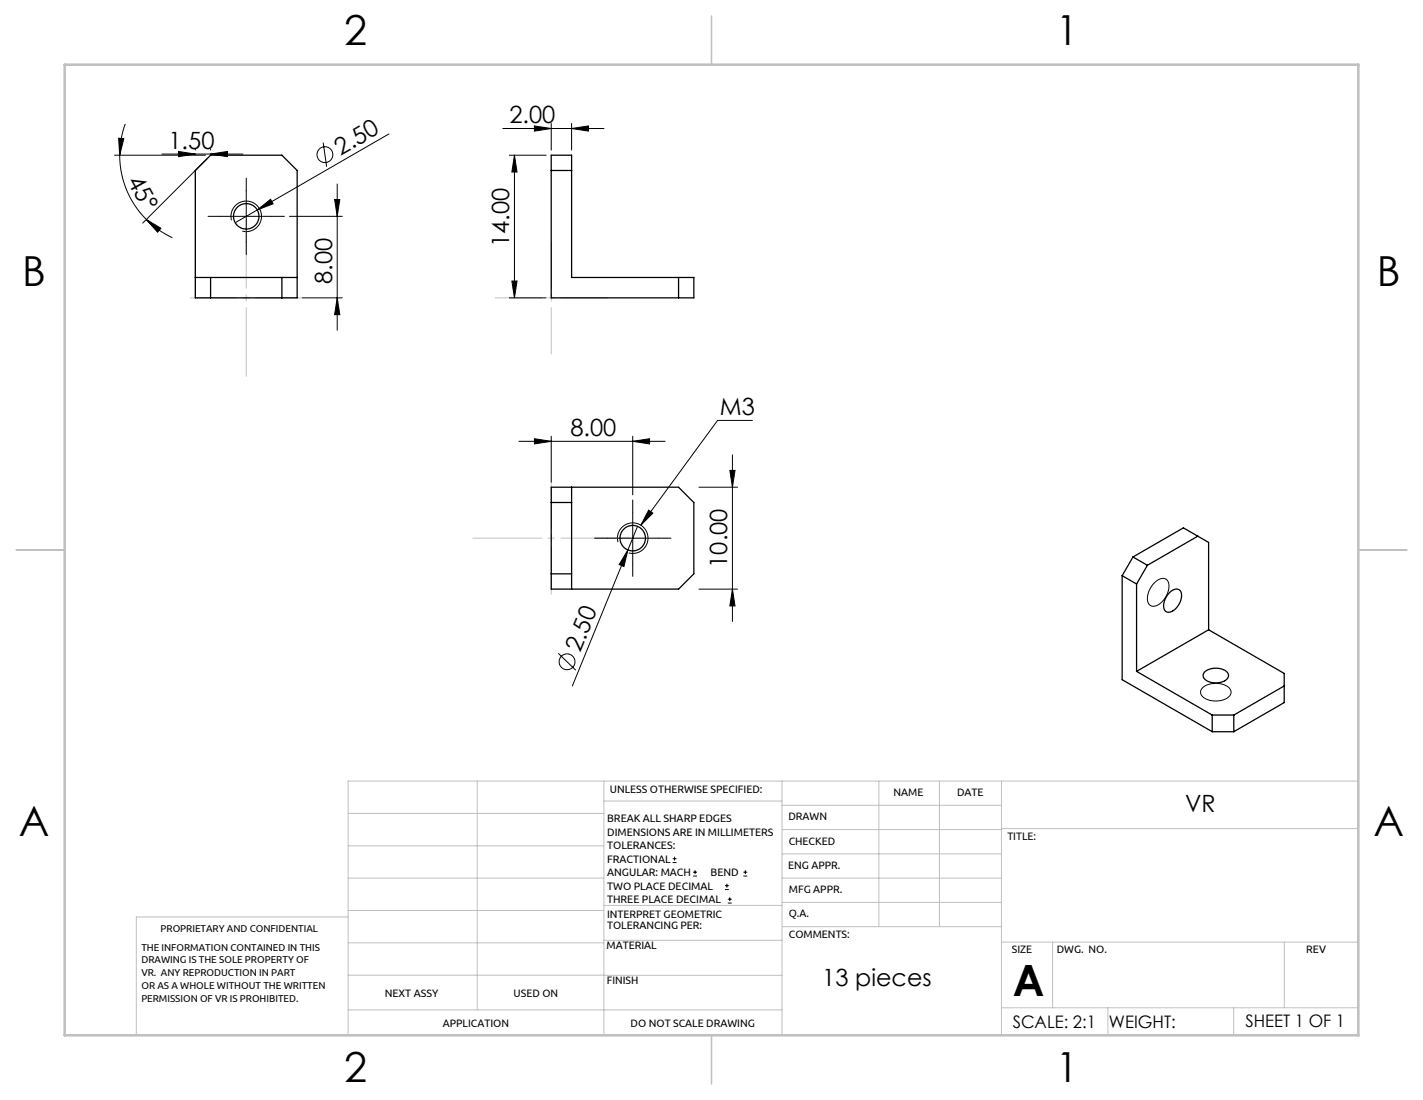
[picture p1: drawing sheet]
<svg xmlns="http://www.w3.org/2000/svg" width="279mm" height="216mm" viewBox="0 0 279 216" stroke-linecap="round" stroke-linejoin="round" font-family="sans-serif">
<g fill="none" stroke="#000" stroke-width=".2">
<path d="M22.5 30.5h17.8M23.3 27.1l1 .1-.8 3.3zM23.5 30.5a17.8 17.8 0 0 0 5.2 12.6M24.6 24.3a17.9 17.9 0 0 0-1.1 6.2M31.8 30.2h15.9M35 29.7l3.3 .5-3.3 .5zM38.3 29.2v.3M40.6 31.2l-12.6 12.6M41.3 30.2l3.4-.5v1zM41.3 29.2v.3M48.3 37.5v10M63.5 28l.6 4.7"/>
<path d="M65.7 39.2h1l-.5 3.3zM66.2 36.1v28.7M76.4 26.3l-25.9 14.9M98.7 25.2h19.9M100 30.5h7.2M101 30.5v28M101 30.5l.5 3.3h-1zM104.9 24.7l3.3 .5-3.3 .5zM108.2 24.2v5.3M112.2 25.2l3.3-.5v1zM112.2 24.2v5.3M28.7 43.1l2.9 1.7-.7 .8z"/>
<path d="M28.7 43.1a17.8 17.8 0 0 0 5.1 3.6M43.3 42.5h10M45.5 43.2a3 3 0 0 1 2.6-3.7 3 3 0 0 1 3.2 3.2 3 3 0 0 1-3.7 2.7M50.5 41.2l2.6-2.1 .5 .9zM50.5 41.2l-4.3 2.5M56.8 42.5h10.4M59.3 58.5h7.9M66.2 58.5l.5 3.3h-1zM100 58.5h7.2M100.5 55.2h1l-.5 3.3zM101.9 86.6h28.7M104.9 86.1l3.3 .5-3.3 .5z"/>
<path d="M108.2 85.6v9M124.2 86.6l3.3-.5v1zM124.2 85.6v11.5M137.2 95.6h7.6M143.3 92.3h1l-.5 3.3zM143.8 89.3v32.7M147.7 82.5h-6.8l-15.1 20.6M119.2 105.6h10M121.3 106.4a3 3 0 0 1 2.7-3.8 3 3 0 0 1 3.2 3.3 3 3 0 0 1-3.7 2.6M123.3 107.9l-.8 3.3-.9-.4zM123.3 107.9l-10.9 26.7M124.2 100.6v10"/>
<path d="M125.2 103.3l-1.9 4.6M127.4 100.1l.8 .6-2.4 2.4zM137.2 115.6h7.6M143.8 115.6l.5 3.3h-1zM226.7 114.3a1.64 1.64 0 0 1 2.6-.3 4.1 4.1 0 0 1-1.9 4.7 1.33 1.33 0 0 1-1.6 .1 1.33 1.33 0 0 1-.5-1.5l.4-1.6zM109.6 128.2l3.5 3.4M236.1 135a4.2 4.2 0 0 1 5.4 .2 1.4 1.4 0 0 1-1 2.1 4.1 4.1 0 0 1-4.7-.9 1.12 1.12 0 0 1 .3-1.4zM132.1 169.3h.7M132.1 168.5h.7M132.4 168.2v.7M136.1 171.9h.8M136.1 171.2h.8"/>
<path d="M136.5 170.8v.8M142.3 174.6h.8M142.3 173.8h.8M142.7 173.5v.7M142.9 177.3h.8M142.9 176.5h.8M143.3 176.1v.8M146 171.9h.7M146 171.2h.7M146.3 170.8v.8"/>
<circle cx="63.8" cy="30.4" r="1.56"/>
<circle cx="111.3" cy="129.9" r="1.56"/>
</g>
<path d="M48.3 43.1v30.8M92.8 105.6h30.8" fill="none" stroke="#c0c0c0" stroke-width=".2" stroke-dasharray="15.2 1.3 1.3 1.3" stroke-dashoffset="1.7"/>
<path d="M59.3 58.5h-22M119.2 58.5h-22M108.2 69.5v-22M108.2 116.6v-22" fill="none" stroke="#c0c0c0" stroke-width=".2" stroke-dasharray="15.2 1.3 1.3 1.3" stroke-dashoffset="6.1"/>
<g fill="none" stroke="#c0c0c0" stroke-width=".2">
<path d="M68.4 159.7h50.2M93.7 153.3v44.9M118.6 153.3v49.9M118.6 157.2h34.9M153.5 153.3v49.9M153.5 158.1h43.1M172.6 153.3v28.6M184.5 153.3v28.6M196.6 153.3v49.9M266.7 153.3h-198.3v49.9M68.4 178.7h50.2M68.4 172.4h50.2"/>
<path d="M68.4 166h50.2M68.4 180h-41.6v23.2M118.6 177.7h35.1M153.5 167.6h43.1M153.5 162.8h43.1M153.5 172.4h43.1M153.5 177.1h43.1M196.6 162.6h70.1M68.4 198.2h85.1M68.4 185.1h50.2M68.4 191.4h50.2M118.6 191.4h34.9"/>
<path d="M118.6 184.6h35.1M153.7 181.9h42.9M196.6 197.8h70.1M196.6 184.9h70.1M206.7 184.9v12.9M217.5 197.8v5.4M242.2 197.8v5.4M252.2 184.9v12.9"/>
</g>
<path d="M139.7 3.2v9.5M3.2 107.9h9.5M266.7 107.9h9.5M139.7 203.2v9.5" fill="none" stroke="#c0c0c0" stroke-width=".25"/>
<path d="M12.7 12.7h254v190.5h-254z" fill="none" stroke="#c0c0c0" stroke-width=".5"/>
<path d="M48.3 37.5v-2.5M43.3 42.5h-2.5M48.3 47.5v2.5M53.3 42.5h2.5M119.2 105.6h-2.5M124.2 100.6v-2.5M124.2 110.6v2.5M129.2 105.6h2.5" fill="none" stroke="#000" stroke-width=".2" stroke-dasharray="15.2 1.3 1.3 1.3"/>
<g fill="#000">
<path d="M50.5 41.2l2.6-2.1 .5 .9zM123.3 107.9l-.8 3.3-.9-.4zM127.4 100.1l.8 .6-2.4 2.4z"/>
<path d="M41.3 30.2l3.4-.5v1zM35 29.7l3.3 .5-3.3 .5zM124.2 86.6l3.3-.5v1zM104.9 86.1l3.3 .5-3.3 .5z"/>
<path d="M104.9 24.7l3.3 .5-3.3 .5zM112.2 25.2l3.3-.5v1z"/>
<path d="M28.7 43.1l2.2 2.5 .7-.8zM23.3 27.1l.2 3.4 .8-3.3z"/>
<path d="M65.7 39.2h1l-.5 3.3zM66.2 58.5l.5 3.3h-1zM143.3 92.3h1l-.5 3.3zM143.8 115.6l.5 3.3h-1z"/>
<path d="M100.5 55.2h1l-.5 3.3zM101 30.5l.5 3.3h-1z"/>
</g>
<g fill="none" stroke="#000" stroke-width=".25">
<path d="M41.3 30.5h14l3 3v25h-20v-25zM108.2 33.5h4M108.2 30.5h4v24h24v4h-28zM38.3 54.5h20M41.3 54.5v4M55.3 54.5v4M133.2 54.5v4M108.2 95.6h25l3 3v14l-3 3h-25zM108.2 98.6h4M112.2 95.6v20M108.2 112.6h4M220.3 113v20.4l17.7 10.2"/>
<path d="M220.3 113l2.9 1.6M222.5 109.3l-2.2 3.7M222.5 109.3l2.8 1.7M222.5 109.3l9.9-5.7 4.9 2.9v17.1M223.2 114.6v17.2M225.3 111l-2.1 3.6M229.6 116.4a1.45 1.45 0 0 1 2.2-.4 3.2 3.2 0 0 1-2.5 4.2 1.36 1.36 0 0 1-.8-1.9l.4-1zM235.2 105.2l-9.9 5.8M223.2 131.8l14.8 8.5M236.5 131.9a3.4 3.4 0 0 1 4.6 .2 1.23 1.23 0 0 1-1 1.7 3.3 3.3 0 0 1-3.8-.8l-.1-.5zM237.3 123.6l-14.1 8.2M237.3 123.6l14.9 8.6v5.7l-9.9 5.7"/>
<path d="M252.2 134.6l-9.9 5.7M238 140.3v3.3M238 140.3h4.3M238 143.6h4.3M242.3 140.3v3.3"/>
<circle cx="48.3" cy="42.5" r="2.5"/>
<circle cx="124.2" cy="105.6" r="2.5"/>
</g>
<text font-size="8.5" x="198.9" y="195.5">A</text>
<g font-size="8.1">
<text x="67.6" y="8.9">2</text>
<text x="207.3" y="8.9">1</text>
<text x="4.4" y="56.1">B</text>
<text x="270.4" y="56.1">B</text>
<text x="3.7" y="164.1">A</text>
<text x="269.7" y="164.1">A</text>
<text x="67.6" y="212.4">2</text>
<text x="207.3" y="212.4">1</text>
</g>
<g font-size="4.7">
<text x="33.1" y="29.2">1.50</text>
<text x="100" y="24.2">2.00</text>
<text x="24.9" y="35.5" transform="rotate(61 24.9 35.5)">45°</text>
<text x="66.9" y="30.6" transform="rotate(-30 66.9 30.6)">2.50</text>
<text x="100" y="48.5" transform="rotate(-90 100 48.5)">14.00</text>
<text x="65.2" y="55.8" transform="rotate(-90 65.2 55.8)">8.00</text>
<text x="141.4" y="81.5">M3</text>
<text x="112" y="85.6">8.00</text>
<text x="142.8" y="111.4" transform="rotate(-90 142.8 111.4)">10.00</text>
<text x="113.9" y="128.2" transform="rotate(-68 113.9 128.2)">2.50</text>
<text x="232.7" y="159.4">VR</text>
<text x="161.5" y="193.6">13 pieces</text>
</g>
<g font-size="3.4">
<text x="198.8" y="201.7">SCALE: 2:1</text>
<text x="217.7" y="201.8">WEIGHT:</text>
<text x="244.5" y="201.7">SHEET 1 OF 1</text>
</g>
<g font-size="2.1">
<text x="119.8" y="155.6">UNLESS OTHERWISE SPECIFIED:</text>
<text x="119.2" y="161.4">BREAK ALL SHARP EDGES</text>
<text x="154.8" y="161">DRAWN</text>
<text x="175.4" y="156.2">NAME</text>
<text x="187.9" y="156.2">DATE</text>
<text x="119.2" y="164">DIMENSIONS ARE IN MILLIMETERS</text>
<text x="119.2" y="166.7">TOLERANCES:</text>
<text x="154.9" y="165.8">CHECKED</text>
<text x="197.8" y="165">TITLE:</text>
<text x="119.2" y="169.3">FRACTIONAL</text>
<text x="119.2" y="172">ANGULAR: MACH</text>
<text x="139.5" y="172">BEND</text>
<text x="154.8" y="170.5">ENG APPR.</text>
<text x="119.2" y="174.6">TWO PLACE DECIMAL</text>
<text x="119.2" y="177.3">THREE PLACE DECIMAL</text>
<text x="154.9" y="180">Q.A.</text>
<text x="154.9" y="175.2">MFG APPR.</text>
<text x="119.2" y="180.2">INTERPRET GEOMETRIC</text>
<text x="119.2" y="182.3">TOLERANCING PER:</text>
<text x="154.9" y="184.2">COMMENTS:</text>
<text x="119.1" y="186.3">MATERIAL</text>
<text x="198.7" y="187">SIZE</text>
<text x="207.5" y="187">DWG. NO.</text>
<text x="256.5" y="187.1">REV</text>
<text x="75.5" y="195.8">NEXT ASSY</text>
<text x="100.9" y="195.7">USED ON</text>
<text x="119.2" y="193.1">FINISH</text>
<text x="86.9" y="201.6">APPLICATION</text>
<text x="123.8" y="201.6">DO NOT SCALE DRAWING</text>
</g>
<g font-size="2">
<text x="31.5" y="183">PROPRIETARY AND CONFIDENTIAL</text>
<text x="27.8" y="186.6">THE INFORMATION CONTAINED IN THIS</text>
<text x="27.8" y="189.1">DRAWING IS THE SOLE PROPERTY OF</text>
<text x="27.8" y="191.6">VR. ANY REPRODUCTION IN PART</text>
<text x="27.8" y="194.2">OR AS A WHOLE WITHOUT THE WRITTEN</text>
<text x="27.8" y="196.7">PERMISSION OF VR IS PROHIBITED.</text>
</g>
</svg>
